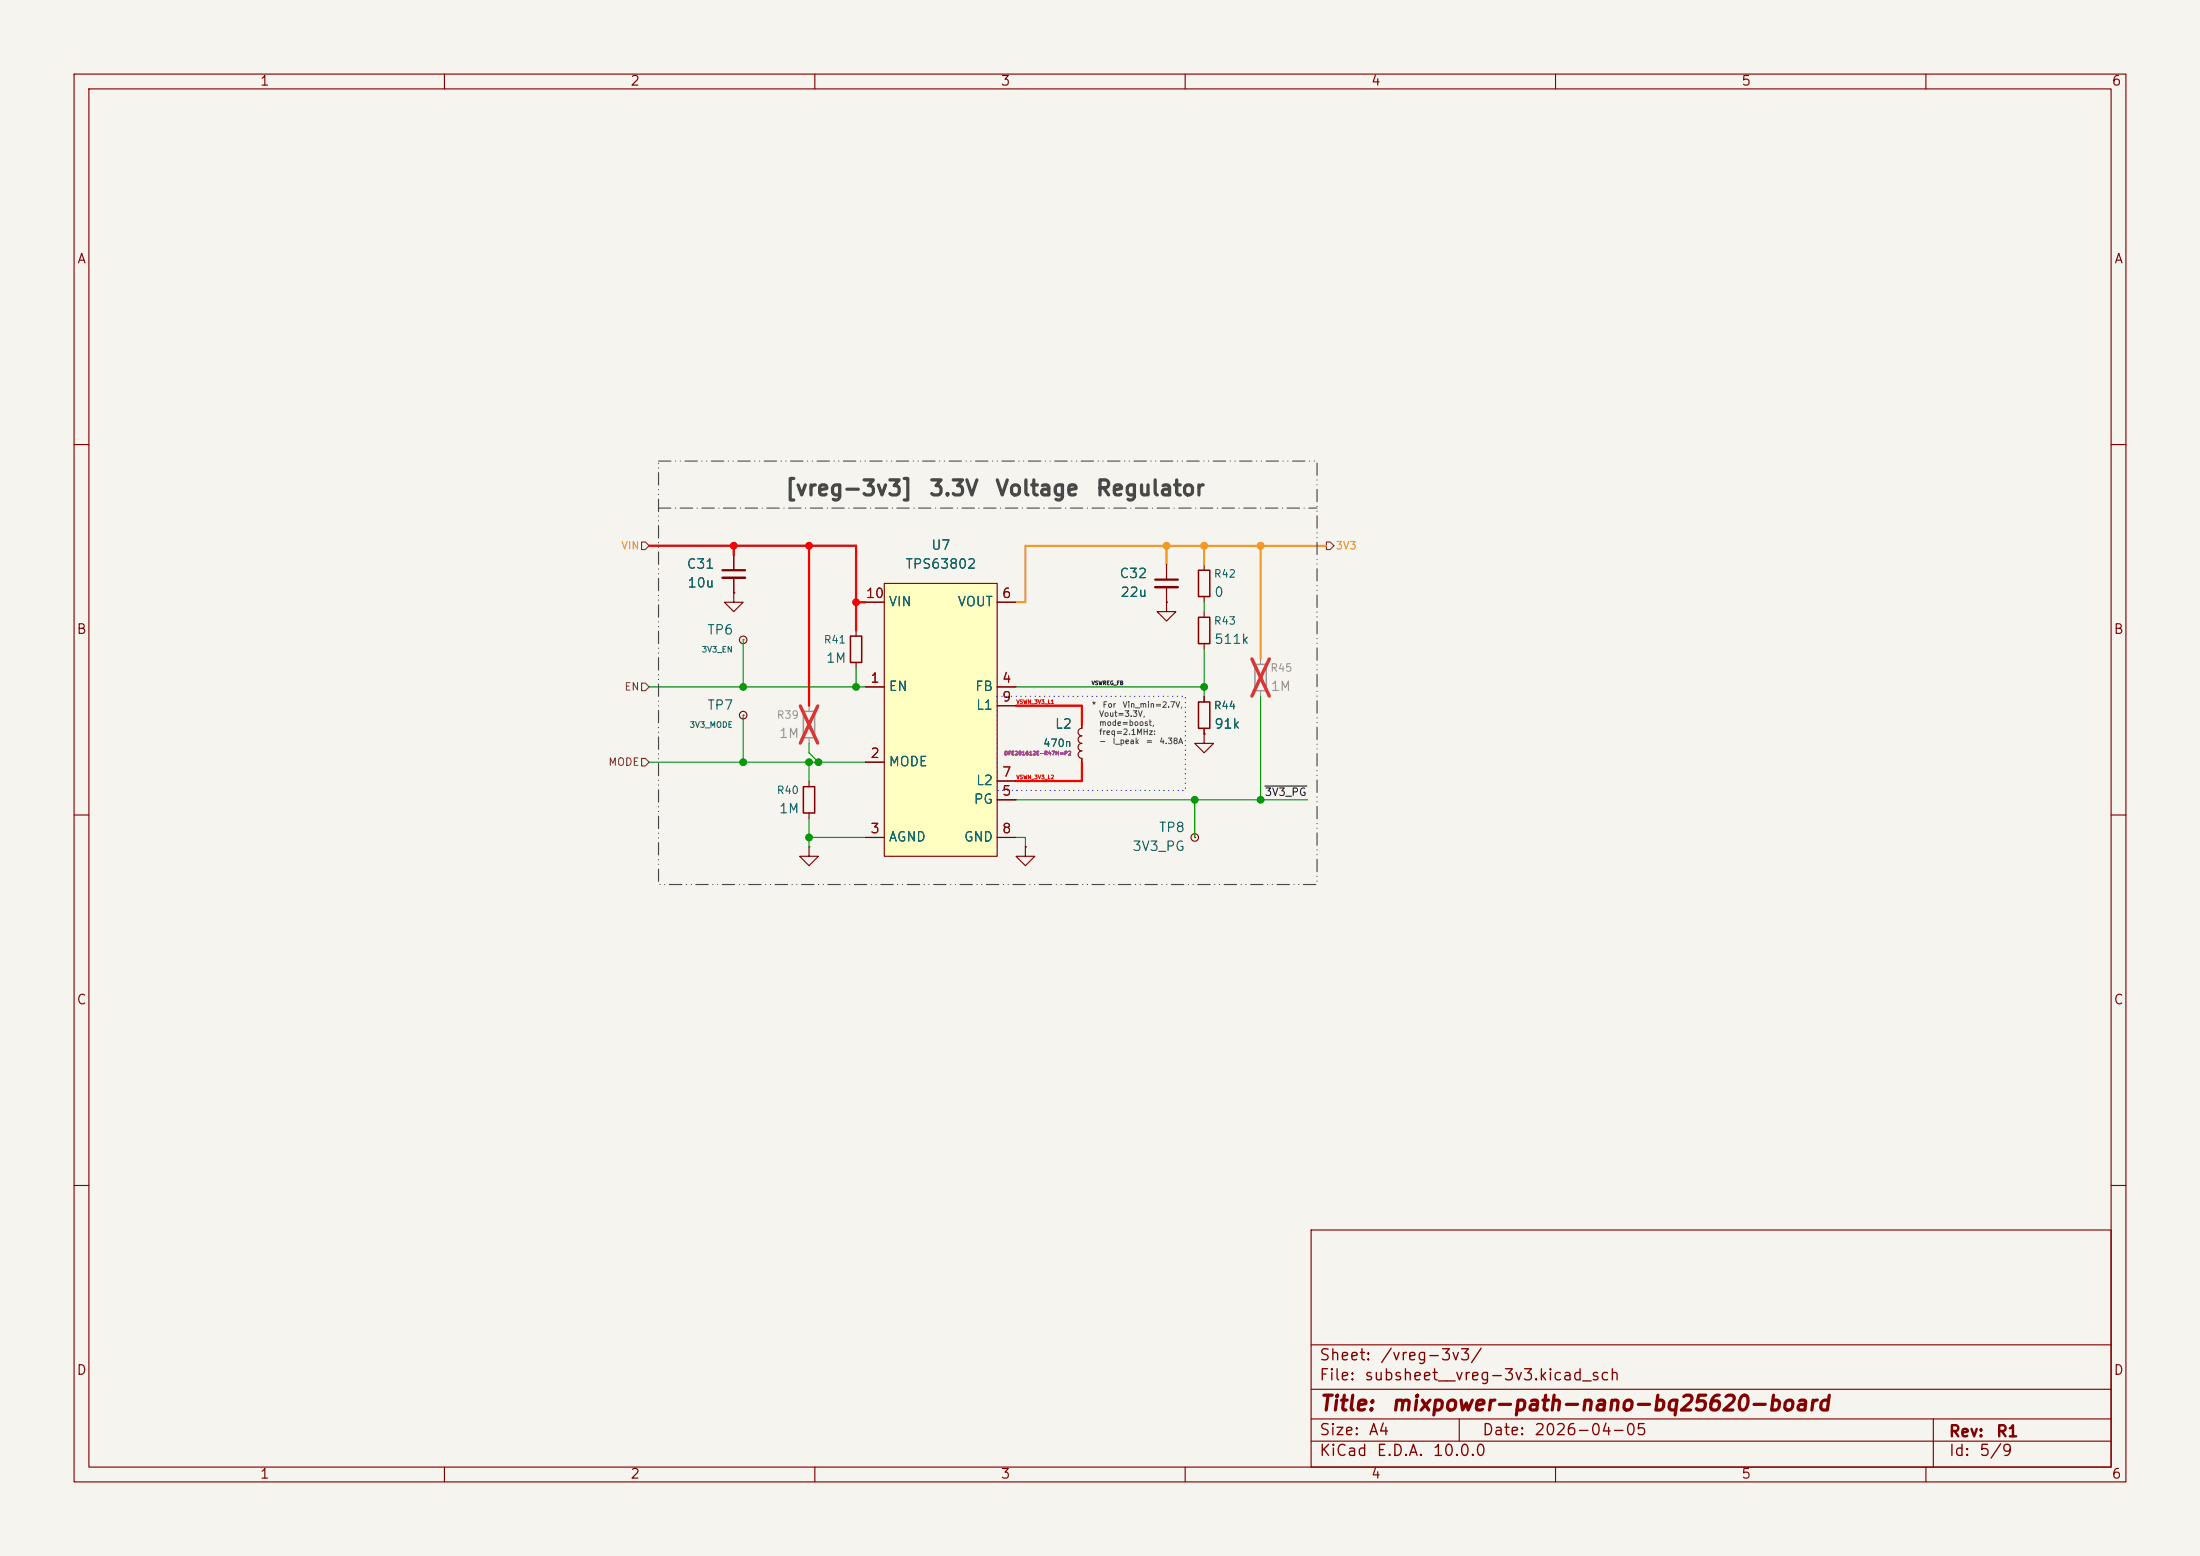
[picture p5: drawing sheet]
(kicad_sch
 (version 20260306)
 (generator "eeschema")
 (generator_version "10.0")
 (paper "A4")
 (title_block
  (title "mixpower-path-nano-bq25620-board")
  (date "2026-04-05")
  (rev "R1"))
 (lib_symbols
  (symbol "Connector:TestPoint_Small"
   (pin_numbers (hide yes))
   (pin_names
    (offset 0.762) (hide yes)) (exclude_from_sim no) (in_bom yes) (on_board yes)
   (in_pos_files yes)
   (duplicate_pin_numbers_are_jumpers no)
   (property "Reference" "TP" (at 0 3.81 0) (show_name no) (do_not_autoplace no) (effects (font (size 1.27 1.27))))
   (property "Value" "TestPoint_Small" (at 0 2.032 0) (show_name no) (do_not_autoplace no) (effects (font (size 1.27 1.27))))
   (property "Footprint" "" (at 5.08 0 0) (show_name no) (do_not_autoplace no) (hide yes) (effects (font (size 1.27 1.27))))
   (property "Datasheet" "" (at 5.08 0 0) (show_name no) (do_not_autoplace no) (hide yes) (effects (font (size 1.27 1.27))))
   (property "Description" "test point" (at 0 0 0) (show_name no) (do_not_autoplace no) (hide yes) (effects (font (size 1.27 1.27))))
   (symbol "TestPoint_Small_0_1"
    (circle (center 0 0) (radius 0.508) (stroke (width 0) (type default)) (fill (type none))))
   (symbol "TestPoint_Small_1_1"
    (pin passive line (at 0 0 90) (length 0) (name "1" (effects (font (size 1.27 1.27)))) (number "1" (effects (font (size 1.27 1.27))))))
   (embedded_fonts no))
  (symbol "Device:C_Small"
   (pin_numbers (hide yes))
   (pin_names
    (offset 0.254) (hide yes)) (exclude_from_sim no) (in_bom yes) (on_board yes)
   (in_pos_files yes)
   (duplicate_pin_numbers_are_jumpers no)
   (property "Reference" "C" (at 0.254 1.778 0) (show_name no) (do_not_autoplace no) (effects (font (size 1.27 1.27)) (justify left)))
   (property "Value" "C_Small" (at 0.254 -2.032 0) (show_name no) (do_not_autoplace no) (effects (font (size 1.27 1.27)) (justify left)))
   (property "Footprint" "" (at 0 0 0) (show_name no) (do_not_autoplace no) (hide yes) (effects (font (size 1.27 1.27))))
   (property "Datasheet" "" (at 0 0 0) (show_name no) (do_not_autoplace no) (hide yes) (effects (font (size 1.27 1.27))))
   (property "Description" "Unpolarized capacitor, small symbol" (at 0 0 0) (show_name no) (do_not_autoplace no) (hide yes) (effects (font (size 1.27 1.27))))
   (symbol "C_Small_0_1"
    (polyline (pts (xy -1.524 0.508) (xy 1.524 0.508)) (stroke (width 0.3048) (type default)) (fill (type none)))
    (polyline (pts (xy -1.524 -0.508) (xy 1.524 -0.508)) (stroke (width 0.3302) (type default)) (fill (type none))))
   (symbol "C_Small_1_1"
    (pin passive line (at 0 2.54 270) (length 2.032) (name "" (effects (font (size 1.27 1.27)))) (number "1" (effects (font (size 1.27 1.27)))))
    (pin passive line (at 0 -2.54 90) (length 2.032) (name "" (effects (font (size 1.27 1.27)))) (number "2" (effects (font (size 1.27 1.27))))))
   (embedded_fonts no))
  (symbol "Device:L_Small"
   (pin_numbers (hide yes))
   (pin_names
    (offset 0.254) (hide yes)) (exclude_from_sim no) (in_bom yes) (on_board yes)
   (in_pos_files yes)
   (duplicate_pin_numbers_are_jumpers no)
   (property "Reference" "L" (at 0.762 1.016 0) (show_name no) (do_not_autoplace no) (effects (font (size 1.27 1.27)) (justify left)))
   (property "Value" "L_Small" (at 0.762 -1.016 0) (show_name no) (do_not_autoplace no) (effects (font (size 1.27 1.27)) (justify left)))
   (property "Footprint" "" (at 0 0 0) (show_name no) (do_not_autoplace no) (hide yes) (effects (font (size 1.27 1.27))))
   (property "Datasheet" "" (at 0 0 0) (show_name no) (do_not_autoplace no) (hide yes) (effects (font (size 1.27 1.27))))
   (property "Description" "Inductor, small symbol" (at 0 0 0) (show_name no) (do_not_autoplace no) (hide yes) (effects (font (size 1.27 1.27))))
   (symbol "L_Small_0_1"
    (arc (start 0 2.032) (mid 0.5058 1.524) (end 0 1.016) (stroke (width 0) (type default)) (fill (type none)))
    (arc (start 0 1.016) (mid 0.5058 0.508) (end 0 0) (stroke (width 0) (type default)) (fill (type none)))
    (arc (start 0 0) (mid 0.5058 -0.508) (end 0 -1.016) (stroke (width 0) (type default)) (fill (type none)))
    (arc (start 0 -1.016) (mid 0.5058 -1.524) (end 0 -2.032) (stroke (width 0) (type default)) (fill (type none))))
   (symbol "L_Small_1_1"
    (pin passive line (at 0 2.54 270) (length 0.508) (name "" (effects (font (size 1.27 1.27)))) (number "1" (effects (font (size 1.27 1.27)))))
    (pin passive line (at 0 -2.54 90) (length 0.508) (name "" (effects (font (size 1.27 1.27)))) (number "2" (effects (font (size 1.27 1.27))))))
   (embedded_fonts no))
  (symbol "Device:R_Small"
   (pin_numbers (hide yes))
   (pin_names
    (offset 0.254) (hide yes)) (exclude_from_sim no) (in_bom yes) (on_board yes)
   (in_pos_files yes)
   (duplicate_pin_numbers_are_jumpers no)
   (property "Reference" "R" (at 0 0 90) (show_name no) (do_not_autoplace no) (effects (font (size 1.016 1.016))))
   (property "Value" "R_Small" (at 1.778 0 90) (show_name no) (do_not_autoplace no) (effects (font (size 1.27 1.27))))
   (property "Footprint" "" (at 0 0 0) (show_name no) (do_not_autoplace no) (hide yes) (effects (font (size 1.27 1.27))))
   (property "Datasheet" "" (at 0 0 0) (show_name no) (do_not_autoplace no) (hide yes) (effects (font (size 1.27 1.27))))
   (property "Description" "Resistor, small symbol" (at 0 0 0) (show_name no) (do_not_autoplace no) (hide yes) (effects (font (size 1.27 1.27))))
   (symbol "R_Small_0_1"
    (rectangle (start -0.762 1.778) (end 0.762 -1.778) (stroke (width 0.2032) (type default)) (fill (type none))))
   (symbol "R_Small_1_1"
    (pin passive line (at 0 2.54 270) (length 0.762) (name "" (effects (font (size 1.27 1.27)))) (number "1" (effects (font (size 1.27 1.27)))))
    (pin passive line (at 0 -2.54 90) (length 0.762) (name "" (effects (font (size 1.27 1.27)))) (number "2" (effects (font (size 1.27 1.27))))))
   (embedded_fonts no))
  (symbol "mixlib-pmic-vreg:TPS63802" (exclude_from_sim no) (in_bom yes) (on_board yes)
   (in_pos_files yes)
   (duplicate_pin_numbers_are_jumpers no)
   (property "Reference" "U" (at 0 23.114 0) (show_name no) (do_not_autoplace no) (effects (font (size 1.27 1.27))))
   (property "Value" "TPS63802" (at 0 0 0) (show_name no) (do_not_autoplace no) (effects (font (size 1.27 1.27))))
   (property "Footprint" "mixlib-vendor-ti:vendor-ti-DLA0010A" (at 0 0 0) (show_name no) (do_not_autoplace no) (hide yes) (effects (font (size 1.27 1.27))))
   (property "Datasheet" "https://www.ti.com/lit/ds/symlink/tps63802.pdf" (at 0 0 0) (show_name no) (do_not_autoplace no) (hide yes) (effects (font (size 1.27 1.27))))
   (property "Description" "2-A, High-efficient, Low IQ Buck-boost Converter in DFN Package" (at 0 0 0) (show_name no) (do_not_autoplace no) (hide yes) (effects (font (size 1.27 1.27))))
   (property "Sim.Library" "${MIXLIB_KICAD_SPICE_DIR}/mixlib-pmic-vreg/TPS63802.cir" (at 0 0 0) (show_name no) (do_not_autoplace no) (hide yes) (effects (font (size 1.27 1.27))))
   (property "Sim.Name" "TPS63802" (at 0 0 0) (show_name no) (do_not_autoplace no) (hide yes) (effects (font (size 1.27 1.27))))
   (property "Sim.Device" "SUBCKT" (at 0 0 0) (show_name no) (do_not_autoplace no) (hide yes) (effects (font (size 1.27 1.27))))
   (property "Sim.Pins" "1=EN 2=MODE 3=AGND 4=FB 5=PG 6=VOUT 7=L2 8=GND 9=L1 10=VIN" (at 0 0 0) (show_name no) (do_not_autoplace no) (hide yes) (effects (font (size 1.27 1.27))))
   (symbol "TPS63802_1_1"
    (rectangle (start -7.62 19.05) (end 7.62 -17.78) (stroke (width 0) (type solid)) (fill (type background)))
    (pin input line (at -10.16 5.08 0) (length 2.54) (name "EN" (effects (font (size 1.27 1.27)))) (number "1" (effects (font (size 1.27 1.27)))))
    (pin input line (at -10.16 -5.08 0) (length 2.54) (name "MODE" (effects (font (size 1.27 1.27)))) (number "2" (effects (font (size 1.27 1.27)))))
    (pin power_in line (at -10.16 -15.24 0) (length 2.54) (name "AGND" (effects (font (size 1.27 1.27)))) (number "3" (effects (font (size 1.27 1.27)))))
    (pin input line (at 10.16 5.08 180) (length 2.54) (name "FB" (effects (font (size 1.27 1.27)))) (number "4" (effects (font (size 1.27 1.27)))))
    (pin open_collector line (at 10.16 -10.16 180) (length 2.54) (name "PG" (effects (font (size 1.27 1.27)))) (number "5" (effects (font (size 1.27 1.27)))))
    (pin power_out line (at 10.16 16.51 180) (length 2.54) (name "VOUT" (effects (font (size 1.27 1.27)))) (number "6" (effects (font (size 1.27 1.27)))))
    (pin passive line (at 10.16 -7.62 180) (length 2.54) (name "L2" (effects (font (size 1.27 1.27)))) (number "7" (effects (font (size 1.27 1.27)))))
    (pin power_in line (at 10.16 -15.24 180) (length 2.54) (name "GND" (effects (font (size 1.27 1.27)))) (number "8" (effects (font (size 1.27 1.27)))))
    (pin passive line (at 10.16 2.54 180) (length 2.54) (name "L1" (effects (font (size 1.27 1.27)))) (number "9" (effects (font (size 1.27 1.27)))))
    (pin power_in line (at -10.16 16.51 0) (length 2.54) (name "VIN" (effects (font (size 1.27 1.27)))) (number "10" (effects (font (size 1.27 1.27))))))
   (embedded_fonts no))
  (symbol "power:GND"
   (power global)
   (pin_numbers (hide yes))
   (pin_names
    (offset 0) (hide yes)) (exclude_from_sim no) (in_bom yes) (on_board yes)
   (in_pos_files yes)
   (duplicate_pin_numbers_are_jumpers no)
   (property "Reference" "#PWR" (at 0 -6.35 0) (show_name no) (do_not_autoplace no) (hide yes) (effects (font (size 1.27 1.27))))
   (property "Value" "GND" (at 0 -3.81 0) (show_name no) (do_not_autoplace no) (effects (font (size 1.27 1.27))))
   (property "Footprint" "" (at 0 0 0) (show_name no) (do_not_autoplace no) (hide yes) (effects (font (size 1.27 1.27))))
   (property "Datasheet" "" (at 0 0 0) (show_name no) (do_not_autoplace no) (hide yes) (effects (font (size 1.27 1.27))))
   (property "Description" "Power symbol creates a global label with name \"GND\" , ground" (at 0 0 0) (show_name no) (do_not_autoplace no) (hide yes) (effects (font (size 1.27 1.27))))
   (symbol "GND_0_1"
    (polyline (pts (xy 0 0) (xy 0 -1.27) (xy 1.27 -1.27) (xy 0 -2.54) (xy -1.27 -1.27) (xy 0 -1.27)) (stroke (width 0) (type default)) (fill (type none))))
   (symbol "GND_1_1"
    (pin power_in line (at 0 0 270) (length 0) (name "" (effects (font (size 1.27 1.27)))) (number "1" (effects (font (size 1.27 1.27))))))
   (embedded_fonts no)))
 (rectangle
  (start 134.62 93.98)
  (end 160.02 106.68)
  (stroke (width 0) (type dot))
  (fill (type none)))
 (rectangle
  (start 88.9 62.23)
  (end 177.8 119.38)
  (stroke (width 0) (type dash_dot_dot) (color 72 72 72 1))
  (fill (type none)))
 (text "[vreg-3v3] 3.3V Voltage Regulator"
  (exclude_from_sim no)
  (at 133.35 66.04 0)
  (effects (font (size 2.032 2.032) (thickness 0.4064)
    (bold yes) (color 72 72 72 1))))
 (text "* For Vin_min=2.7V,\n  Vout=3.3V,\n  mode=boost,\n  freq=2.1MHz:\n  - I_peak = 4.38A"
  (exclude_from_sim no)
  (at 147.32 97.79 0)
  (effects (font (size 0.762 0.762) (color 72 72 72 1)) (justify left)))
 (junction
  (at 100.33 102.87)
  (diameter 0)
  (color 0 0 0 0))
 (junction
  (at 115.57 81.28)
  (diameter 0)
  (color 0 0 0 0))
 (junction
  (at 170.18 73.66)
  (diameter 0)
  (color 0 0 0 0))
 (junction
  (at 99.06 73.66)
  (diameter 0)
  (color 0 0 0 0))
 (junction
  (at 109.22 113.03)
  (diameter 0)
  (color 0 0 0 0))
 (junction
  (at 109.22 73.66)
  (diameter 0)
  (color 0 0 0 0))
 (junction
  (at 110.49 102.87)
  (diameter 0)
  (color 0 0 0 0))
 (junction
  (at 161.29 107.95)
  (diameter 0)
  (color 0 0 0 0))
 (junction
  (at 157.48 73.66)
  (diameter 0)
  (color 0 0 0 0))
 (junction
  (at 170.18 107.95)
  (diameter 0)
  (color 0 0 0 0))
 (junction
  (at 100.33 92.71)
  (diameter 0)
  (color 0 0 0 0))
 (junction
  (at 162.56 92.71)
  (diameter 0)
  (color 0 0 0 0))
 (junction
  (at 115.57 92.71)
  (diameter 0)
  (color 0 0 0 0))
 (junction
  (at 162.56 73.66)
  (diameter 0)
  (color 0 0 0 0))
 (junction
  (at 109.22 102.87)
  (diameter 0)
  (color 0 0 0 0))
 (wire
  (pts (xy 109.22 102.87) (xy 110.49 102.87))
  (stroke (width 0) (type default)))
 (wire
  (pts (xy 87.63 92.71) (xy 100.33 92.71))
  (stroke (width 0) (type default)))
 (wire
  (pts (xy 87.63 73.66) (xy 99.06 73.66))
  (stroke (width 0) (type default)))
 (wire
  (pts (xy 115.57 81.28) (xy 116.84 81.28))
  (stroke (width 0) (type default)))
 (wire
  (pts (xy 138.43 113.03) (xy 137.16 113.03))
  (stroke (width 0) (type default)))
 (wire
  (pts (xy 162.56 92.71) (xy 162.56 93.98))
  (stroke (width 0) (type default)))
 (wire
  (pts (xy 99.06 73.66) (xy 109.22 73.66))
  (stroke (width 0) (type default)))
 (wire
  (pts (xy 157.48 76.2) (xy 157.48 73.66))
  (stroke (width 0) (type default)))
 (wire
  (pts (xy 162.56 73.66) (xy 162.56 76.2))
  (stroke (width 0) (type default)))
 (wire
  (pts (xy 138.43 73.66) (xy 138.43 81.28))
  (stroke (width 0) (type default)))
 (wire
  (pts (xy 162.56 81.28) (xy 162.56 82.55))
  (stroke (width 0) (type default)))
 (wire
  (pts (xy 146.05 102.87) (xy 146.05 105.41))
  (stroke (width 0) (type default)))
 (wire
  (pts (xy 161.29 113.03) (xy 161.29 107.95))
  (stroke (width 0) (type default)))
 (wire
  (pts (xy 146.05 105.41) (xy 137.16 105.41))
  (stroke (width 0) (type default)))
 (wire
  (pts (xy 109.22 100.33) (xy 109.22 101.6))
  (stroke (width 0) (type default)))
 (wire
  (pts (xy 157.48 73.66) (xy 162.56 73.66))
  (stroke (width 0) (type default)))
 (wire
  (pts (xy 137.16 92.71) (xy 162.56 92.71))
  (stroke (width 0) (type default)))
 (wire
  (pts (xy 115.57 92.71) (xy 116.84 92.71))
  (stroke (width 0) (type default)))
 (wire
  (pts (xy 109.22 101.6) (xy 110.49 102.87))
  (stroke (width 0) (type default)))
 (wire
  (pts (xy 170.18 73.66) (xy 170.18 88.9))
  (stroke (width 0) (type default)))
 (wire
  (pts (xy 100.33 86.36) (xy 100.33 92.71))
  (stroke (width 0) (type default)))
 (wire
  (pts (xy 100.33 92.71) (xy 115.57 92.71))
  (stroke (width 0) (type default)))
 (wire
  (pts (xy 110.49 102.87) (xy 116.84 102.87))
  (stroke (width 0) (type default)))
 (wire
  (pts (xy 109.22 114.3) (xy 109.22 113.03))
  (stroke (width 0) (type default)))
 (wire
  (pts (xy 162.56 92.71) (xy 162.56 87.63))
  (stroke (width 0) (type default)))
 (wire
  (pts (xy 162.56 73.66) (xy 170.18 73.66))
  (stroke (width 0) (type default)))
 (wire
  (pts (xy 109.22 73.66) (xy 115.57 73.66))
  (stroke (width 0) (type default)))
 (wire
  (pts (xy 115.57 90.17) (xy 115.57 92.71))
  (stroke (width 0) (type default)))
 (wire
  (pts (xy 146.05 97.79) (xy 146.05 95.25))
  (stroke (width 0) (type default)))
 (wire
  (pts (xy 100.33 102.87) (xy 109.22 102.87))
  (stroke (width 0) (type default)))
 (polyline
  (pts (xy 88.9 68.58) (xy 177.8 68.58))
  (stroke (width 0) (type dash_dot) (color 72 72 72 1)))
 (wire
  (pts (xy 109.22 73.66) (xy 109.22 95.25))
  (stroke (width 0) (type default)))
 (wire
  (pts (xy 138.43 114.3) (xy 138.43 113.03))
  (stroke (width 0) (type default)))
 (wire
  (pts (xy 99.06 74.93) (xy 99.06 73.66))
  (stroke (width 0) (type default)))
 (wire
  (pts (xy 109.22 102.87) (xy 109.22 105.41))
  (stroke (width 0) (type default)))
 (wire
  (pts (xy 137.16 107.95) (xy 161.29 107.95))
  (stroke (width 0) (type default)))
 (wire
  (pts (xy 146.05 95.25) (xy 137.16 95.25))
  (stroke (width 0) (type default)))
 (wire
  (pts (xy 100.33 96.52) (xy 100.33 102.87))
  (stroke (width 0) (type default)))
 (wire
  (pts (xy 115.57 73.66) (xy 115.57 81.28))
  (stroke (width 0) (type default)))
 (wire
  (pts (xy 87.63 102.87) (xy 100.33 102.87))
  (stroke (width 0) (type default)))
 (wire
  (pts (xy 109.22 113.03) (xy 116.84 113.03))
  (stroke (width 0) (type default)))
 (wire
  (pts (xy 115.57 81.28) (xy 115.57 85.09))
  (stroke (width 0) (type default)))
 (wire
  (pts (xy 138.43 73.66) (xy 157.48 73.66))
  (stroke (width 0) (type default)))
 (wire
  (pts (xy 161.29 107.95) (xy 170.18 107.95))
  (stroke (width 0) (type default)))
 (wire
  (pts (xy 138.43 81.28) (xy 137.16 81.28))
  (stroke (width 0) (type default)))
 (wire
  (pts (xy 109.22 110.49) (xy 109.22 113.03))
  (stroke (width 0) (type default)))
 (wire
  (pts (xy 170.18 93.98) (xy 170.18 107.95))
  (stroke (width 0) (type default)))
 (wire
  (pts (xy 170.18 73.66) (xy 179.07 73.66))
  (stroke (width 0) (type default)))
 (wire
  (pts (xy 176.53 107.95) (xy 170.18 107.95))
  (stroke (width 0) (type default)))
 (label "VSWREG_FB"
  (at 147.32 92.71 0)
  (effects (font (size 0.508 0.508)) (justify left bottom)))
 (label "VSWN_3V3_L1"
  (at 137.16 95.25 0)
  (effects (font (size 0.508 0.508)) (justify left bottom)))
 (label "~{3V3_PG}"
  (at 176.53 107.95 180)
  (effects (font (size 1.016 1.016)) (justify right bottom)))
 (label "VSWN_3V3_L2"
  (at 137.16 105.41 0)
  (effects (font (size 0.508 0.508)) (justify left bottom)))
 (hierarchical_label "VIN"
  (shape input)
  (at 87.63 73.66 180)
  (effects (font (size 1.016 1.016)) (justify right)))
 (hierarchical_label "MODE"
  (shape input)
  (at 87.63 102.87 180)
  (effects (font (size 1.016 1.016)) (justify right)))
 (hierarchical_label "3V3"
  (shape output)
  (at 179.07 73.66 0)
  (effects (font (size 1.016 1.016)) (justify left)))
 (hierarchical_label "EN"
  (shape input)
  (at 87.63 92.71 180)
  (effects (font (size 1.016 1.016)) (justify right)))
 (symbol
  (lib_id "Device:C_Small")
  (at 99.06 77.47 0)
  (mirror y)
  (unit 1)
  (body_style 1)
  (exclude_from_sim no)
  (in_bom yes)
  (on_board yes)
  (in_pos_files yes)
  (dnp no)
  (property "Reference" "C31" (at 96.52 76.2062 0) (show_name no) (do_not_autoplace no) (effects (font (size 1.27 1.27)) (justify left)))
  (property "Value" "10u" (at 92.71 78.7462 0) (show_name no) (do_not_autoplace no) (effects (font (size 1.27 1.27)) (justify right)))
  (property "Footprint" "Capacitor_SMD:C_0603_1608Metric" (at 99.06 77.47 0) (hide yes) (show_name no) (do_not_autoplace no) (effects (font (size 1.27 1.27))))
  (property "Datasheet" "" (at 99.06 77.47 0) (hide yes) (show_name no) (do_not_autoplace no) (effects (font (size 1.27 1.27))))
  (property "Description" "Unpolarized capacitor, small symbol" (at 99.06 77.47 0) (hide yes) (show_name no) (do_not_autoplace no) (effects (font (size 1.27 1.27))))
  (pin "2")
  (pin "1"))
 (symbol
  (lib_id "Device:R_Small")
  (at 162.56 96.52 0)
  (mirror x)
  (unit 1)
  (body_style 1)
  (exclude_from_sim no)
  (in_bom yes)
  (on_board yes)
  (in_pos_files yes)
  (dnp no)
  (property "Reference" "R44" (at 163.83 95.2499 0) (show_name no) (do_not_autoplace no) (effects (font (size 1.016 1.016)) (justify left)))
  (property "Value" "91k" (at 163.83 97.7899 0) (show_name no) (do_not_autoplace no) (effects (font (size 1.27 1.27)) (justify left)))
  (property "Footprint" "Resistor_SMD:R_0402_1005Metric" (at 162.56 96.52 0) (hide yes) (show_name no) (do_not_autoplace no) (effects (font (size 1.27 1.27))))
  (property "Datasheet" "" (at 162.56 96.52 0) (hide yes) (show_name no) (do_not_autoplace no) (effects (font (size 1.27 1.27))))
  (property "Description" "Resistor, small symbol" (at 162.56 96.52 0) (hide yes) (show_name no) (do_not_autoplace no) (effects (font (size 1.27 1.27))))
  (pin "2")
  (pin "1"))
 (symbol
  (lib_id "Device:R_Small")
  (at 109.22 97.79 180)
  (unit 1)
  (body_style 1)
  (exclude_from_sim no)
  (in_bom yes)
  (on_board yes)
  (in_pos_files yes)
  (dnp yes)
  (property "Reference" "R39" (at 107.95 96.5199 0) (show_name no) (do_not_autoplace no) (effects (font (size 1.016 1.016)) (justify left)))
  (property "Value" "1M" (at 107.95 99.0599 0) (show_name no) (do_not_autoplace no) (effects (font (size 1.27 1.27)) (justify left)))
  (property "Footprint" "Resistor_SMD:R_0402_1005Metric" (at 109.22 97.79 0) (hide yes) (show_name no) (do_not_autoplace no) (effects (font (size 1.27 1.27))))
  (property "Datasheet" "" (at 109.22 97.79 0) (hide yes) (show_name no) (do_not_autoplace no) (effects (font (size 1.27 1.27))))
  (property "Description" "Resistor, small symbol" (at 109.22 97.79 0) (hide yes) (show_name no) (do_not_autoplace no) (effects (font (size 1.27 1.27))))
  (pin "2")
  (pin "1"))
 (symbol
  (lib_id "Device:C_Small")
  (at 157.48 78.74 0)
  (mirror y)
  (unit 1)
  (body_style 1)
  (exclude_from_sim no)
  (in_bom yes)
  (on_board yes)
  (in_pos_files yes)
  (dnp no)
  (property "Reference" "C32" (at 154.94 77.4762 0) (show_name no) (do_not_autoplace no) (effects (font (size 1.27 1.27)) (justify left)))
  (property "Value" "22u" (at 154.94 80.0162 0) (show_name no) (do_not_autoplace no) (effects (font (size 1.27 1.27)) (justify left)))
  (property "Footprint" "Capacitor_SMD:C_0603_1608Metric" (at 157.48 78.74 0) (hide yes) (show_name no) (do_not_autoplace no) (effects (font (size 1.27 1.27))))
  (property "Datasheet" "" (at 157.48 78.74 0) (hide yes) (show_name no) (do_not_autoplace no) (effects (font (size 1.27 1.27))))
  (property "Description" "Unpolarized capacitor, small symbol" (at 157.48 78.74 0) (hide yes) (show_name no) (do_not_autoplace no) (effects (font (size 1.27 1.27))))
  (pin "2")
  (pin "1"))
 (symbol
  (lib_id "Device:R_Small")
  (at 109.22 107.95 180)
  (unit 1)
  (body_style 1)
  (exclude_from_sim no)
  (in_bom yes)
  (on_board yes)
  (in_pos_files yes)
  (dnp no)
  (property "Reference" "R40" (at 107.95 106.6799 0) (show_name no) (do_not_autoplace no) (effects (font (size 1.016 1.016)) (justify left)))
  (property "Value" "1M" (at 107.95 109.2199 0) (show_name no) (do_not_autoplace no) (effects (font (size 1.27 1.27)) (justify left)))
  (property "Footprint" "Resistor_SMD:R_0402_1005Metric" (at 109.22 107.95 0) (hide yes) (show_name no) (do_not_autoplace no) (effects (font (size 1.27 1.27))))
  (property "Datasheet" "" (at 109.22 107.95 0) (hide yes) (show_name no) (do_not_autoplace no) (effects (font (size 1.27 1.27))))
  (property "Description" "Resistor, small symbol" (at 109.22 107.95 0) (hide yes) (show_name no) (do_not_autoplace no) (effects (font (size 1.27 1.27))))
  (pin "2")
  (pin "1"))
 (symbol
  (lib_id "Device:R_Small")
  (at 162.56 85.09 0)
  (mirror x)
  (unit 1)
  (body_style 1)
  (exclude_from_sim no)
  (in_bom yes)
  (on_board yes)
  (in_pos_files yes)
  (dnp no)
  (property "Reference" "R43" (at 163.83 83.8199 0) (show_name no) (do_not_autoplace no) (effects (font (size 1.016 1.016)) (justify left)))
  (property "Value" "511k" (at 163.83 86.3599 0) (show_name no) (do_not_autoplace no) (effects (font (size 1.27 1.27)) (justify left)))
  (property "Footprint" "Resistor_SMD:R_0402_1005Metric" (at 162.56 85.09 0) (hide yes) (show_name no) (do_not_autoplace no) (effects (font (size 1.27 1.27))))
  (property "Datasheet" "" (at 162.56 85.09 0) (hide yes) (show_name no) (do_not_autoplace no) (effects (font (size 1.27 1.27))))
  (property "Description" "Resistor, small symbol" (at 162.56 85.09 0) (hide yes) (show_name no) (do_not_autoplace no) (effects (font (size 1.27 1.27))))
  (pin "2")
  (pin "1"))
 (symbol
  (lib_id "Connector:TestPoint_Small")
  (at 161.29 113.03 0)
  (mirror y)
  (unit 1)
  (body_style 1)
  (exclude_from_sim no)
  (in_bom yes)
  (on_board yes)
  (in_pos_files yes)
  (dnp no)
  (property "Reference" "TP8" (at 160.02 111.7599 0) (show_name no) (do_not_autoplace no) (effects (font (size 1.27 1.27)) (justify left)))
  (property "Value" "3V3_PG" (at 160.02 114.2999 0) (show_name no) (do_not_autoplace no) (effects (font (size 1.27 1.27)) (justify left)))
  (property "Footprint" "TestPoint:TestPoint_Pad_1.0x1.0mm" (at 156.21 113.03 0) (hide yes) (show_name no) (do_not_autoplace no) (effects (font (size 1.27 1.27))))
  (property "Datasheet" "" (at 156.21 113.03 0) (hide yes) (show_name no) (do_not_autoplace no) (effects (font (size 1.27 1.27))))
  (property "Description" "test point" (at 161.29 113.03 0) (hide yes) (show_name no) (do_not_autoplace no) (effects (font (size 1.27 1.27))))
  (pin "1"))
 (symbol
  (lib_id "Device:R_Small")
  (at 170.18 91.44 0)
  (mirror x)
  (unit 1)
  (body_style 1)
  (exclude_from_sim no)
  (in_bom yes)
  (on_board yes)
  (in_pos_files yes)
  (dnp yes)
  (property "Reference" "R45" (at 171.45 90.1699 0) (show_name no) (do_not_autoplace no) (effects (font (size 1.016 1.016)) (justify left)))
  (property "Value" "1M" (at 171.45 92.7099 0) (show_name no) (do_not_autoplace no) (effects (font (size 1.27 1.27)) (justify left)))
  (property "Footprint" "Resistor_SMD:R_0402_1005Metric" (at 170.18 91.44 0) (hide yes) (show_name no) (do_not_autoplace no) (effects (font (size 1.27 1.27))))
  (property "Datasheet" "" (at 170.18 91.44 0) (hide yes) (show_name no) (do_not_autoplace no) (effects (font (size 1.27 1.27))))
  (property "Description" "Resistor, small symbol" (at 170.18 91.44 0) (hide yes) (show_name no) (do_not_autoplace no) (effects (font (size 1.27 1.27))))
  (pin "2")
  (pin "1"))
 (symbol
  (lib_id "Device:R_Small")
  (at 115.57 87.63 180)
  (unit 1)
  (body_style 1)
  (exclude_from_sim no)
  (in_bom yes)
  (on_board yes)
  (in_pos_files yes)
  (dnp no)
  (property "Reference" "R41" (at 114.3 86.3599 0) (show_name no) (do_not_autoplace no) (effects (font (size 1.016 1.016)) (justify left)))
  (property "Value" "1M" (at 114.3 88.8999 0) (show_name no) (do_not_autoplace no) (effects (font (size 1.27 1.27)) (justify left)))
  (property "Footprint" "Resistor_SMD:R_0402_1005Metric" (at 115.57 87.63 0) (hide yes) (show_name no) (do_not_autoplace no) (effects (font (size 1.27 1.27))))
  (property "Datasheet" "" (at 115.57 87.63 0) (hide yes) (show_name no) (do_not_autoplace no) (effects (font (size 1.27 1.27))))
  (property "Description" "Resistor, small symbol" (at 115.57 87.63 0) (hide yes) (show_name no) (do_not_autoplace no) (effects (font (size 1.27 1.27))))
  (pin "2")
  (pin "1"))
 (symbol
  (lib_id "Device:R_Small")
  (at 162.56 78.74 0)
  (mirror x)
  (unit 1)
  (body_style 1)
  (exclude_from_sim no)
  (in_bom yes)
  (on_board yes)
  (in_pos_files yes)
  (dnp no)
  (property "Reference" "R42" (at 163.83 77.4699 0) (show_name no) (do_not_autoplace no) (effects (font (size 1.016 1.016)) (justify left)))
  (property "Value" "0" (at 163.83 80.0099 0) (show_name no) (do_not_autoplace no) (effects (font (size 1.27 1.27)) (justify left)))
  (property "Footprint" "Resistor_SMD:R_0402_1005Metric" (at 162.56 78.74 0) (hide yes) (show_name no) (do_not_autoplace no) (effects (font (size 1.27 1.27))))
  (property "Datasheet" "" (at 162.56 78.74 0) (hide yes) (show_name no) (do_not_autoplace no) (effects (font (size 1.27 1.27))))
  (property "Description" "Resistor, small symbol" (at 162.56 78.74 0) (hide yes) (show_name no) (do_not_autoplace no) (effects (font (size 1.27 1.27))))
  (pin "2")
  (pin "1"))
 (symbol
  (lib_id "Device:L_Small")
  (at 146.05 100.33 0)
  (mirror y)
  (unit 1)
  (body_style 1)
  (exclude_from_sim no)
  (in_bom yes)
  (on_board yes)
  (in_pos_files yes)
  (dnp no)
  (property "Reference" "L2" (at 144.78 97.7899 0) (show_name no) (do_not_autoplace no) (effects (font (size 1.27 1.27)) (justify left)))
  (property "Value" "470n" (at 144.78 100.3299 0) (show_name no) (do_not_autoplace no) (effects (font (size 1.016 1.016)) (justify left)))
  (property "Footprint" "Inductor_SMD:L_Changjiang_FTC201612S" (at 146.05 100.33 0) (hide yes) (show_name no) (do_not_autoplace no) (effects (font (size 1.27 1.27))))
  (property "Datasheet" "" (at 146.05 100.33 0) (hide yes) (show_name no) (do_not_autoplace no) (effects (font (size 1.27 1.27))))
  (property "Description" "Inductor, small symbol" (at 146.05 100.33 0) (hide yes) (show_name no) (do_not_autoplace no) (effects (font (size 1.27 1.27))))
  (property "SKU" "DFE201612E-R47M=P2" (at 144.78 101.6 0) (show_name no) (do_not_autoplace no) (effects (font (size 0.508 0.508)) (justify left)))
  (pin "1")
  (pin "2"))
 (symbol
  (lib_id "power:GND")
  (at 138.43 114.3 0)
  (unit 1)
  (body_style 1)
  (exclude_from_sim no)
  (in_bom yes)
  (on_board yes)
  (in_pos_files yes)
  (dnp no)
  (fields_autoplaced yes)
  (property "Reference" "#PWR046" (at 138.43 120.65 0) (hide yes) (show_name no) (do_not_autoplace no) (effects (font (size 1.27 1.27))))
  (property "Value" "GND" (at 138.43 119.38 0) (hide yes) (show_name no) (do_not_autoplace no) (effects (font (size 1.27 1.27))))
  (property "Footprint" "" (at 138.43 114.3 0) (hide yes) (show_name no) (do_not_autoplace no) (effects (font (size 1.27 1.27))))
  (property "Datasheet" "" (at 138.43 114.3 0) (hide yes) (show_name no) (do_not_autoplace no) (effects (font (size 1.27 1.27))))
  (property "Description" "Power symbol creates a global label with name \"GND\" , ground" (at 138.43 114.3 0) (hide yes) (show_name no) (do_not_autoplace no) (effects (font (size 1.27 1.27))))
  (pin "1"))
 (symbol
  (lib_id "power:GND")
  (at 162.56 99.06 0)
  (unit 1)
  (body_style 1)
  (exclude_from_sim no)
  (in_bom yes)
  (on_board yes)
  (in_pos_files yes)
  (dnp no)
  (fields_autoplaced yes)
  (property "Reference" "#PWR048" (at 162.56 105.41 0) (hide yes) (show_name no) (do_not_autoplace no) (effects (font (size 1.27 1.27))))
  (property "Value" "GND" (at 162.56 104.14 0) (hide yes) (show_name no) (do_not_autoplace no) (effects (font (size 1.27 1.27))))
  (property "Footprint" "" (at 162.56 99.06 0) (hide yes) (show_name no) (do_not_autoplace no) (effects (font (size 1.27 1.27))))
  (property "Datasheet" "" (at 162.56 99.06 0) (hide yes) (show_name no) (do_not_autoplace no) (effects (font (size 1.27 1.27))))
  (property "Description" "Power symbol creates a global label with name \"GND\" , ground" (at 162.56 99.06 0) (hide yes) (show_name no) (do_not_autoplace no) (effects (font (size 1.27 1.27))))
  (pin "1"))
 (symbol
  (lib_id "power:GND")
  (at 109.22 114.3 0)
  (unit 1)
  (body_style 1)
  (exclude_from_sim no)
  (in_bom yes)
  (on_board yes)
  (in_pos_files yes)
  (dnp no)
  (fields_autoplaced yes)
  (property "Reference" "#PWR045" (at 109.22 120.65 0) (hide yes) (show_name no) (do_not_autoplace no) (effects (font (size 1.27 1.27))))
  (property "Value" "GND" (at 109.22 119.38 0) (hide yes) (show_name no) (do_not_autoplace no) (effects (font (size 1.27 1.27))))
  (property "Footprint" "" (at 109.22 114.3 0) (hide yes) (show_name no) (do_not_autoplace no) (effects (font (size 1.27 1.27))))
  (property "Datasheet" "" (at 109.22 114.3 0) (hide yes) (show_name no) (do_not_autoplace no) (effects (font (size 1.27 1.27))))
  (property "Description" "Power symbol creates a global label with name \"GND\" , ground" (at 109.22 114.3 0) (hide yes) (show_name no) (do_not_autoplace no) (effects (font (size 1.27 1.27))))
  (pin "1"))
 (symbol
  (lib_id "Connector:TestPoint_Small")
  (at 100.33 96.52 0)
  (mirror y)
  (unit 1)
  (body_style 1)
  (exclude_from_sim no)
  (in_bom yes)
  (on_board yes)
  (in_pos_files yes)
  (dnp no)
  (property "Reference" "TP7" (at 99.06 95.2499 0) (show_name no) (do_not_autoplace no) (effects (font (size 1.27 1.27)) (justify left)))
  (property "Value" "3V3_MODE" (at 99.06 97.7899 0) (show_name no) (do_not_autoplace no) (effects (font (size 0.762 0.762)) (justify left)))
  (property "Footprint" "TestPoint:TestPoint_Pad_1.0x1.0mm" (at 95.25 96.52 0) (hide yes) (show_name no) (do_not_autoplace no) (effects (font (size 1.27 1.27))))
  (property "Datasheet" "" (at 95.25 96.52 0) (hide yes) (show_name no) (do_not_autoplace no) (effects (font (size 1.27 1.27))))
  (property "Description" "test point" (at 100.33 96.52 0) (hide yes) (show_name no) (do_not_autoplace no) (effects (font (size 1.27 1.27))))
  (pin "1"))
 (symbol
  (lib_id "power:GND")
  (at 99.06 80.01 0)
  (unit 1)
  (body_style 1)
  (exclude_from_sim no)
  (in_bom yes)
  (on_board yes)
  (in_pos_files yes)
  (dnp no)
  (fields_autoplaced yes)
  (property "Reference" "#PWR044" (at 99.06 86.36 0) (hide yes) (show_name no) (do_not_autoplace no) (effects (font (size 1.27 1.27))))
  (property "Value" "GND" (at 99.06 85.09 0) (hide yes) (show_name no) (do_not_autoplace no) (effects (font (size 1.27 1.27))))
  (property "Footprint" "" (at 99.06 80.01 0) (hide yes) (show_name no) (do_not_autoplace no) (effects (font (size 1.27 1.27))))
  (property "Datasheet" "" (at 99.06 80.01 0) (hide yes) (show_name no) (do_not_autoplace no) (effects (font (size 1.27 1.27))))
  (property "Description" "Power symbol creates a global label with name \"GND\" , ground" (at 99.06 80.01 0) (hide yes) (show_name no) (do_not_autoplace no) (effects (font (size 1.27 1.27))))
  (pin "1"))
 (symbol
  (lib_id "Connector:TestPoint_Small")
  (at 100.33 86.36 0)
  (mirror y)
  (unit 1)
  (body_style 1)
  (exclude_from_sim no)
  (in_bom yes)
  (on_board yes)
  (in_pos_files yes)
  (dnp no)
  (property "Reference" "TP6" (at 99.06 85.0899 0) (show_name no) (do_not_autoplace no) (effects (font (size 1.27 1.27)) (justify left)))
  (property "Value" "3V3_EN" (at 99.06 87.6299 0) (show_name no) (do_not_autoplace no) (effects (font (size 0.762 0.762)) (justify left)))
  (property "Footprint" "TestPoint:TestPoint_Pad_1.0x1.0mm" (at 95.25 86.36 0) (hide yes) (show_name no) (do_not_autoplace no) (effects (font (size 1.27 1.27))))
  (property "Datasheet" "" (at 95.25 86.36 0) (hide yes) (show_name no) (do_not_autoplace no) (effects (font (size 1.27 1.27))))
  (property "Description" "test point" (at 100.33 86.36 0) (hide yes) (show_name no) (do_not_autoplace no) (effects (font (size 1.27 1.27))))
  (pin "1"))
 (symbol
  (lib_id "mixlib-pmic-vreg:TPS63802")
  (at 127 97.79 0)
  (unit 1)
  (body_style 1)
  (exclude_from_sim no)
  (in_bom yes)
  (on_board yes)
  (in_pos_files yes)
  (dnp no)
  (fields_autoplaced yes)
  (property "Reference" "U7" (at 127 73.66 0) (show_name no) (do_not_autoplace no) (effects (font (size 1.27 1.27))))
  (property "Value" "TPS63802" (at 127 76.2 0) (show_name no) (do_not_autoplace no) (effects (font (size 1.27 1.27))))
  (property "Footprint" "mixlib-vendor-ti:vendor-ti-DLA0010A" (at 127 97.79 0) (hide yes) (show_name no) (do_not_autoplace no) (effects (font (size 1.27 1.27))))
  (property "Datasheet" "https://www.ti.com/lit/ds/symlink/tps63802.pdf" (at 127 97.79 0) (hide yes) (show_name no) (do_not_autoplace no) (effects (font (size 1.27 1.27))))
  (property "Description" "2-A, High-efficient, Low IQ Buck-boost Converter in DFN Package" (at 127 97.79 0) (hide yes) (show_name no) (do_not_autoplace no) (effects (font (size 1.27 1.27))))
  (property "Sim.Library" "${MIXLIB_KICAD_SPICE_DIR}/mixlib-pmic-vreg/TPS63802.cir" (at 127 97.79 0) (hide yes) (show_name no) (do_not_autoplace no) (effects (font (size 1.27 1.27))))
  (property "Sim.Name" "TPS63802" (at 127 97.79 0) (hide yes) (show_name no) (do_not_autoplace no) (effects (font (size 1.27 1.27))))
  (property "Sim.Device" "SUBCKT" (at 127 97.79 0) (hide yes) (show_name no) (do_not_autoplace no) (effects (font (size 1.27 1.27))))
  (property "Sim.Pins" "1=EN 2=MODE 3=AGND 4=FB 5=PG 6=VOUT 7=L2 8=GND 9=L1 10=VIN" (at 127 97.79 0) (hide yes) (show_name no) (do_not_autoplace no) (effects (font (size 1.27 1.27))))
  (pin "6")
  (pin "10")
  (pin "5")
  (pin "7")
  (pin "3")
  (pin "2")
  (pin "4")
  (pin "1")
  (pin "8")
  (pin "9"))
 (symbol
  (lib_id "power:GND")
  (at 157.48 81.28 0)
  (unit 1)
  (body_style 1)
  (exclude_from_sim no)
  (in_bom yes)
  (on_board yes)
  (in_pos_files yes)
  (dnp no)
  (fields_autoplaced yes)
  (property "Reference" "#PWR047" (at 157.48 87.63 0) (hide yes) (show_name no) (do_not_autoplace no) (effects (font (size 1.27 1.27))))
  (property "Value" "GND" (at 157.48 86.36 0) (hide yes) (show_name no) (do_not_autoplace no) (effects (font (size 1.27 1.27))))
  (property "Footprint" "" (at 157.48 81.28 0) (hide yes) (show_name no) (do_not_autoplace no) (effects (font (size 1.27 1.27))))
  (property "Datasheet" "" (at 157.48 81.28 0) (hide yes) (show_name no) (do_not_autoplace no) (effects (font (size 1.27 1.27))))
  (property "Description" "Power symbol creates a global label with name \"GND\" , ground" (at 157.48 81.28 0) (hide yes) (show_name no) (do_not_autoplace no) (effects (font (size 1.27 1.27))))
  (pin "1")))
